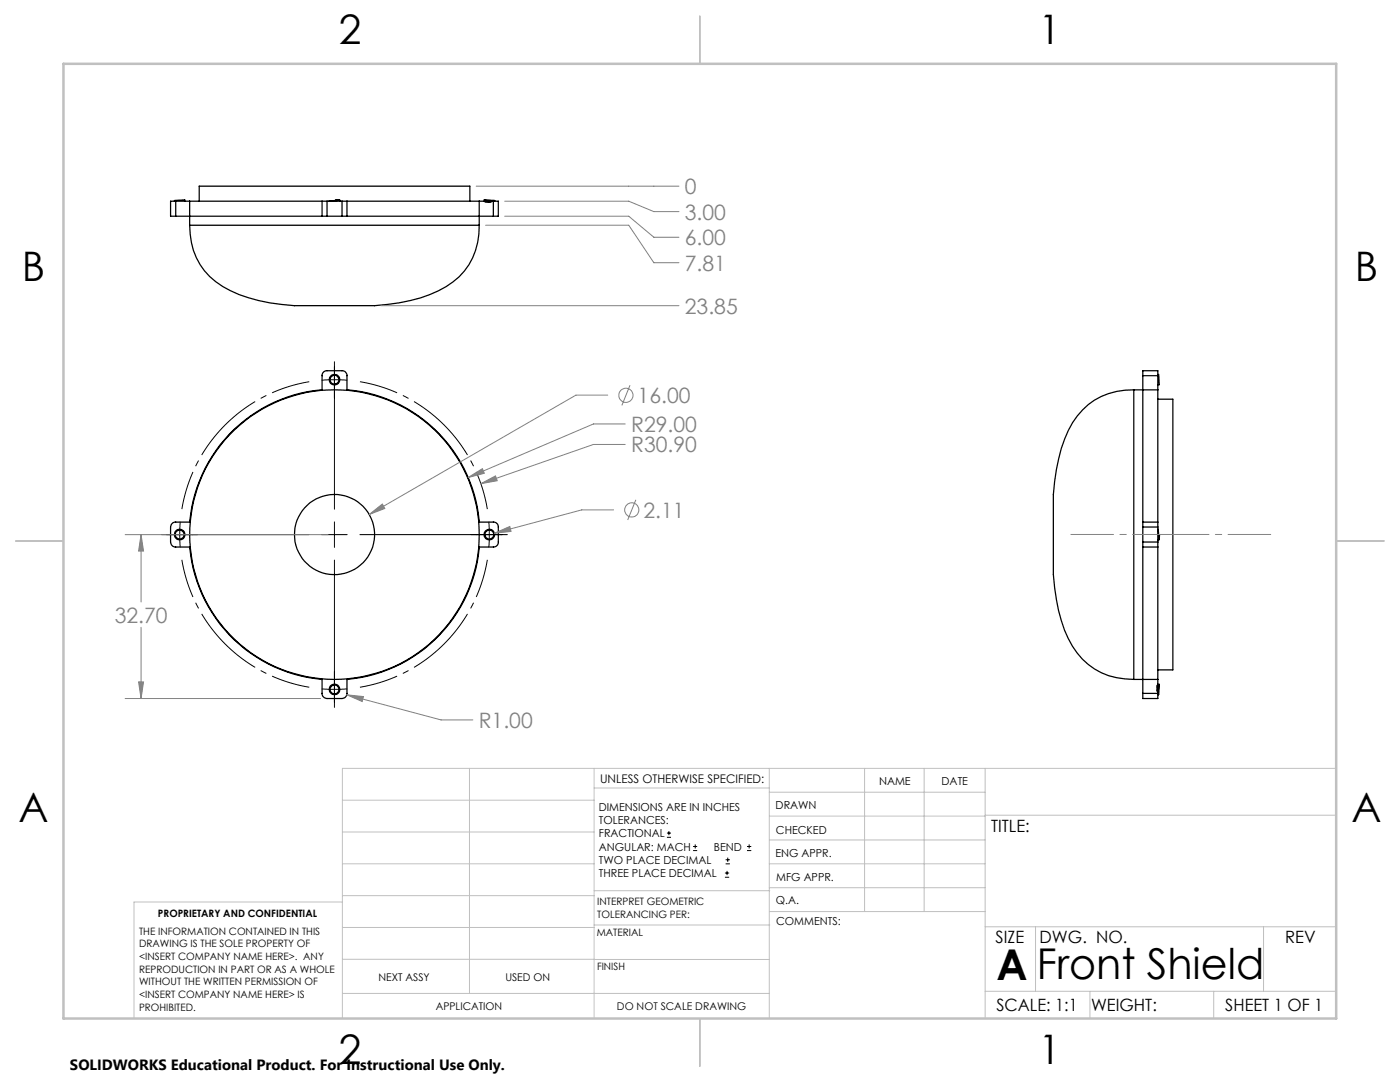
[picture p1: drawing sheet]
<svg xmlns="http://www.w3.org/2000/svg" width="279mm" height="216mm" viewBox="0 0 279 216" stroke-linecap="round" stroke-linejoin="round" font-family="sans-serif">
<g fill="none" stroke="#000" stroke-width=".25">
<path d="M67 40h.1M67 40h.3M67.8 39.9v.2M67.8 39.9h-.7l-.1 .1M67.8 39.9l-2.1 .2M96.7 39.9l.1 .1M96.7 39.9l2 .1M96.7 39.9v.2l.1-.1M96.8 40l1.7 .1-1.7 .2v-.3l.1 .3 .7 .1h.4l.2-.3M96.8 40h.1M34.8 40.1v-.1h.3l1.8-.1v.2M35.1 43.1h29.2"/>
<path d="M35.1 40.1h-1.1v3h1.1M35.1 40.1h2.8M35.1 40.1v3M37.9 44.9a13.6 13.6 0 0 0 8.1 13.1 34.4 34.4 0 0 0 15.3 3h10.1a36.7 36.7 0 0 0 16.1-3 13.5 13.5 0 0 0 8.1-13.1M37.9 40.1h26.4M37.9 44.9h57.7M37.9 40.1v4.8M39.8 40.1v-3h54v3M64.3 43.1h1M64.3 40.1h1M64.3 40.1v3M65.3 43.1h3"/>
<path d="M65.3 40.1v3M65.3 40.1h3M68.3 43.1h1M68.3 40.1h1M68.3 40.1v3M69.3 43.1h29.2M69.3 40.1h26.3M69.3 40.1v3M95.6 40.1v4.8M95.6 40.1h2.9M96.8 40l.7 .1M98.5 40.1h.9v3h-.9"/>
<path d="M98.5 40.1v3M98.7 40l-2 .1M98.7 40v.1M66.7 74.7v.2a.87 .87 0 0 1 .9 1.2 .87 .87 0 0 1-1.4 .3 .87 .87 0 0 1 .2-1.4l.5-.1M67 76.6h.1M226.3 77.8a13.8 13.8 0 0 0-13.8 9.8 38.7 38.7 0 0 0-2.3 11.8v11.7a37.1 37.1 0 0 0 3 16.3 13.7 13.7 0 0 0 13.1 8.2M226.3 77.8v57.8M226.3 77.8h4.8M228.1 75v29.2M228.1 75v-1h3v1M228.1 75h3M231.1 77.8v26.4"/>
<path d="M231.1 79.7h3v54h-3M231.1 74.7l.1 .1 .2 1.7v.3h-.3M231.1 75v2.8M45.8 86.6a28.9 28.9 0 0 1 18.5-8.8v-2.8a.96 .96 0 0 1 1-1h3a.96 .96 0 0 1 1 1v2.8a28.9 28.9 0 0 1 26.3 26.4h2.9a.96 .96 0 0 1 .9 1v3a.96 .96 0 0 1-.9 .9h-2.9a29 29 0 0 1-26.3 26.5v2.8a1.02 1.02 0 0 1-1 1h-3a1.02 1.02 0 0 1-1-1v-2.8a29 29 0 0 1-26.4-26.5h-2.8a1.02 1.02 0 0 1-1.1-.9v-3a1.02 1.02 0 0 1 1.1-1h2.8a29.4 29.4 0 0 1 7.9-17.6zM35 106.6a.88 .88 0 0 0 1.2 .8 .88 .88 0 0 0 .3-1.4 .88 .88 0 0 0-1.4 .3l-.1 .4h-.2M96.8 106.9v.1M98.7 106.7h-.2a.87 .87 0 0 1-1.1 .8 .87 .87 0 0 1-.4-1.4 .87 .87 0 0 1 1.4 .2l.1 .5M228.1 108.2v.9M228.1 104.2v1M228.1 109.1v29.3M228.1 104.2h3M228.1 109.1h3"/>
<path d="M228.1 108.2h3M228.1 105.2v3M228.1 105.2h3M231.1 107.7h.2M231.1 108.2v.9M231.1 104.2v1M231.1 105.6l.2 2.1M231.1 109.1v26.5M231.1 105.2v3M231.2 106.9l.1 .8M231.2 106.9h.1M231.2 106.9v.3"/>
<path d="M66.5 136.7h.1M66.7 138.4a.88 .88 0 0 0 .8-1.2 .88 .88 0 0 0-1.4-.3 .88 .88 0 0 0 .3 1.5l.3 .1v.1M226.3 135.6h4.8M228.1 138.4v1h3v-1M228.1 138.4h3M231.1 136.6l.1 2M231.1 138.6h.1M231.1 135.6v2.8M231.2 136.7l-.1 .7M231.2 136.7h.1M231.2 136.7l-.1 1.8-.1-1.8h.2l-.3 .1v1.1l.3 .2M231.4 136.6l-.2 .1"/>
<path d="M231.4 136.6l-.2 2M231.4 136.6h-.3l.1 .1"/>
<circle cx="66.8" cy="75.8" r="1.05"/>
<circle cx="35.9" cy="106.7" r="1.05"/>
<circle cx="66.8" cy="106.7" r="28.9"/>
<circle cx="66.8" cy="106.7" r="8"/>
<circle cx="97.7" cy="106.7" r="1.05"/>
<circle cx="66.7" cy="137.6" r="1.05"/>
</g>
<g fill="none" stroke="#808080" stroke-width=".2">
<path d="M95 37.1h40.5M96.9 44.9h28.6l5 7.5h5M100.7 40.1h24.8l5 2.1h5M100.7 43.1h24.8l5 4.2h5M76 61h59.5M121.3 78.8h-6.4l-41.2 23.9M125.7 76.9l-1.6 4M93.4 95.3l2.9-1.8 .4 .9zM96 96.5l2.9-1.5 .3 .9zM124.8 84.6h-6.4l-25 10.7M124.8 88.7h-6.4l-22.4 7.8M126.9 99.7l-1.6 4.1"/>
<path d="M25 106.7h40.5M28.2 106.7l.4 3.3h-.9zM28.2 106.7v13.4M73.7 102.7l2.6-2.1 .5 .9zM98.7 106.4l3-1.3 .3 .9zM122.4 101.7h-6.3l-17.4 4.7M25 139.4h39M27.7 136.1h.9l-.4 3.3zM28.2 125.2v14.2M69.2 138.6l3.3 .4-.2 1zM69.2 138.6l18.8 5.1h6.4"/>
<circle cx="124.9" cy="78.9" r="1.41"/>
<circle cx="126.1" cy="101.7" r="1.41"/>
</g>
<g fill="none" stroke="#000" stroke-width=".2">
<path d="M64.2 75.9l1.3-.1 3.8 .1M66.7 72.2v29.4M32.3 106.7h29.4M35.9 104.1l-.1 2.6 .1 2.5M64.2 106.7h5.1M66.7 104.1v5.1M66.7 111.8v29.3M71.8 106.7h29.4M97.5 104.1l.1 1.3-.1 3.8M64.2 137.5h5.1M133.1 167.1h.8M133.1 166.2h.8"/>
<path d="M133.5 165.8v.9M138.3 169.7h.8M138.3 168.9h.8M138.7 168.5v.8M144.7 175h.8M144.7 174.2h.8M144.8 172.4h.9M144.8 171.6h.9M145.1 173.8v.8M145.2 171.1v.9M149.1 169.7h.8M149.1 168.9h.8"/>
<path d="M149.5 168.5v.8"/>
</g>
<path d="M61.7 76.2a30.9 30.9 0 0 0-25.4 25.4M36.3 111.7a30.9 30.9 0 0 0 25.4 25.4M97.3 101.6a30.9 30.9 0 0 0-25.5-25.4M71.8 137.1a30.9 30.9 0 0 0 25.5-25.4" fill="none" stroke="#000" stroke-width=".2" stroke-dasharray="15.2 1.3 1.3 1.3" stroke-dashoffset="7.5" stroke-linecap="butt"/>
<g fill="none" stroke="#c0c0c0" stroke-width=".2">
<path d="M68.3 159.7h50.3M93.7 153.3v44.9M118.6 153.3v49.9M118.6 157.2h34.9M153.5 153.3v49.9M153.5 158.1h43.1M172.5 153.3v28.6M184.4 153.3v28.6M196.6 153.3v49.9M266.7 153.3h-198.4v49.9M68.3 178.7h50.3M68.3 172.4h50.3"/>
<path d="M68.3 166h50.3M68.3 180h-41.6v23.2M118.6 177.7h35M153.5 167.6h43.1M153.5 162.8h43.1M153.5 172.4h43.1M153.5 177.1h43.1M196.6 162.7h70.1M68.3 198.2h85.2M68.3 191.4l85.2 .1M68.3 185.1h50.3M118.6 184.6h35"/>
<path d="M153.6 181.9h43M196.6 197.8h70.1M196.6 184.9h70.1M206.7 184.9v12.9M217.5 197.8v5.4M242.2 197.8v5.4M252.2 184.9v12.9"/>
</g>
<path d="M139.7 3.2v9.5M3.1 107.9h9.6M266.7 107.9h9.5M139.7 203.2v9.6" fill="none" stroke="#c0c0c0" stroke-width=".25"/>
<path d="M12.7 12.7h254v190.5h-254z" fill="none" stroke="#c0c0c0" stroke-width=".5"/>
<path d="M253.6 106.6h-39.9" fill="none" stroke="#808080" stroke-width=".2" stroke-dasharray="15.2 1.3 1.3 1.3" stroke-dashoffset="6.7"/>
<path d="M73.7 102.7l3.1-1.2-.5-.9zM93.4 95.3l3.3-.9-.4-.9zM96 96.5l3.2-.6-.3-.9zM98.7 106.4l3.3-.4-.3-.9zM28.2 106.7l.4 3.3h-.9zM27.7 136.1h.9l-.4 3.3zM69.2 138.6l3.1 1.4 .2-1z" fill="#808080"/>
<g font-size="8.5">
<text x="198.9" y="195.5">A</text>
<text x="206.9" y="195.4">Front Shield</text>
</g>
<g font-size="8.1">
<text x="67.6" y="8.9">2</text>
<text x="207.3" y="8.9">1</text>
<text x="4.4" y="56.2">B</text>
<text x="270.4" y="56.2">B</text>
<text x="3.7" y="164.1">A</text>
<text x="269.7" y="164.1">A</text>
<text x="67.6" y="212.4">2</text>
<text x="207.3" y="212.4">1</text>
</g>
<g font-size="4.2" fill="#808080">
<text x="136.7" y="38.7">0</text>
<text x="136.7" y="43.8">3.00</text>
<text x="136.7" y="48.9">6.00</text>
<text x="136.7" y="54">7.81</text>
<text x="136.7" y="62.6">23.85</text>
<text x="127.3" y="80.4">16.00</text>
<text x="126" y="86.2">R29.00</text>
<text x="126" y="90.3">R30.90</text>
<text x="128.4" y="103.3">2.11</text>
<text x="22.9" y="124.2">32.70</text>
<text x="95.6" y="145.2">R1.00</text>
</g>
<g font-size="3.4">
<text x="197.8" y="166">TITLE:</text>
<text x="198.7" y="188.1">SIZE</text>
<text x="207.5" y="188.1">DWG. NO.</text>
<text x="256.5" y="188.2">REV</text>
<text x="198.8" y="201.7">SCALE: 1:1</text>
<text x="217.7" y="201.8">WEIGHT:</text>
<text x="244.5" y="201.7">SHEET 1 OF 1</text>
</g>
<text font-size="3" x="14" y="213.5">SOLIDWORKS Educational Product. For Instructional Use Only.</text>
<text font-size="2.4" x="119.8" y="156.2">UNLESS OTHERWISE SPECIFIED:</text>
<g font-size="2.2">
<text x="119.5" y="161.8">DIMENSIONS ARE IN INCHES</text>
<text x="154.8" y="161.4">DRAWN</text>
<text x="175.4" y="156.6">NAME</text>
<text x="187.9" y="156.7">DATE</text>
<text x="119.5" y="164.4">TOLERANCES:</text>
<text x="119.5" y="167.1">FRACTIONAL</text>
<text x="154.9" y="166.3">CHECKED</text>
<text x="119.5" y="169.7">ANGULAR: MACH</text>
<text x="119.5" y="172.4">TWO PLACE DECIMAL</text>
<text x="142.5" y="169.7">BEND</text>
<text x="154.8" y="171">ENG APPR.</text>
<text x="119.5" y="175">THREE PLACE DECIMAL</text>
<text x="154.9" y="175.7">MFG APPR.</text>
<text x="154.9" y="180.4">Q.A.</text>
<text x="154.9" y="184.6">COMMENTS:</text>
</g>
<g font-size="2.1">
<text x="75.5" y="195.7">NEXT ASSY</text>
<text x="100.9" y="195.7">USED ON</text>
<text x="86.9" y="201.5">APPLICATION</text>
<text x="123.1" y="201.6">DO NOT SCALE DRAWING</text>
</g>
<g font-size="2">
<text x="31.5" y="182.9">PROPRIETARY AND CONFIDENTIAL</text>
<text x="119.2" y="180.6">INTERPRET GEOMETRIC</text>
<text x="119.2" y="183.1">TOLERANCING PER:</text>
<text x="27.8" y="186.5">THE INFORMATION CONTAINED IN THIS</text>
<text x="27.8" y="189">DRAWING IS THE SOLE PROPERTY OF</text>
<text x="27.8" y="191.6">&lt;INSERT COMPANY NAME HERE&gt;. ANY</text>
<text x="119.1" y="186.7">MATERIAL</text>
<text x="27.8" y="194.1">REPRODUCTION IN PART OR AS A WHOLE</text>
<text x="27.8" y="196.6">WITHOUT THE WRITTEN PERMISSION OF</text>
<text x="119.1" y="193.5">FINISH</text>
<text x="27.8" y="199.1">&lt;INSERT COMPANY NAME HERE&gt; IS</text>
<text x="27.8" y="201.7">PROHIBITED.</text>
</g>
</svg>
